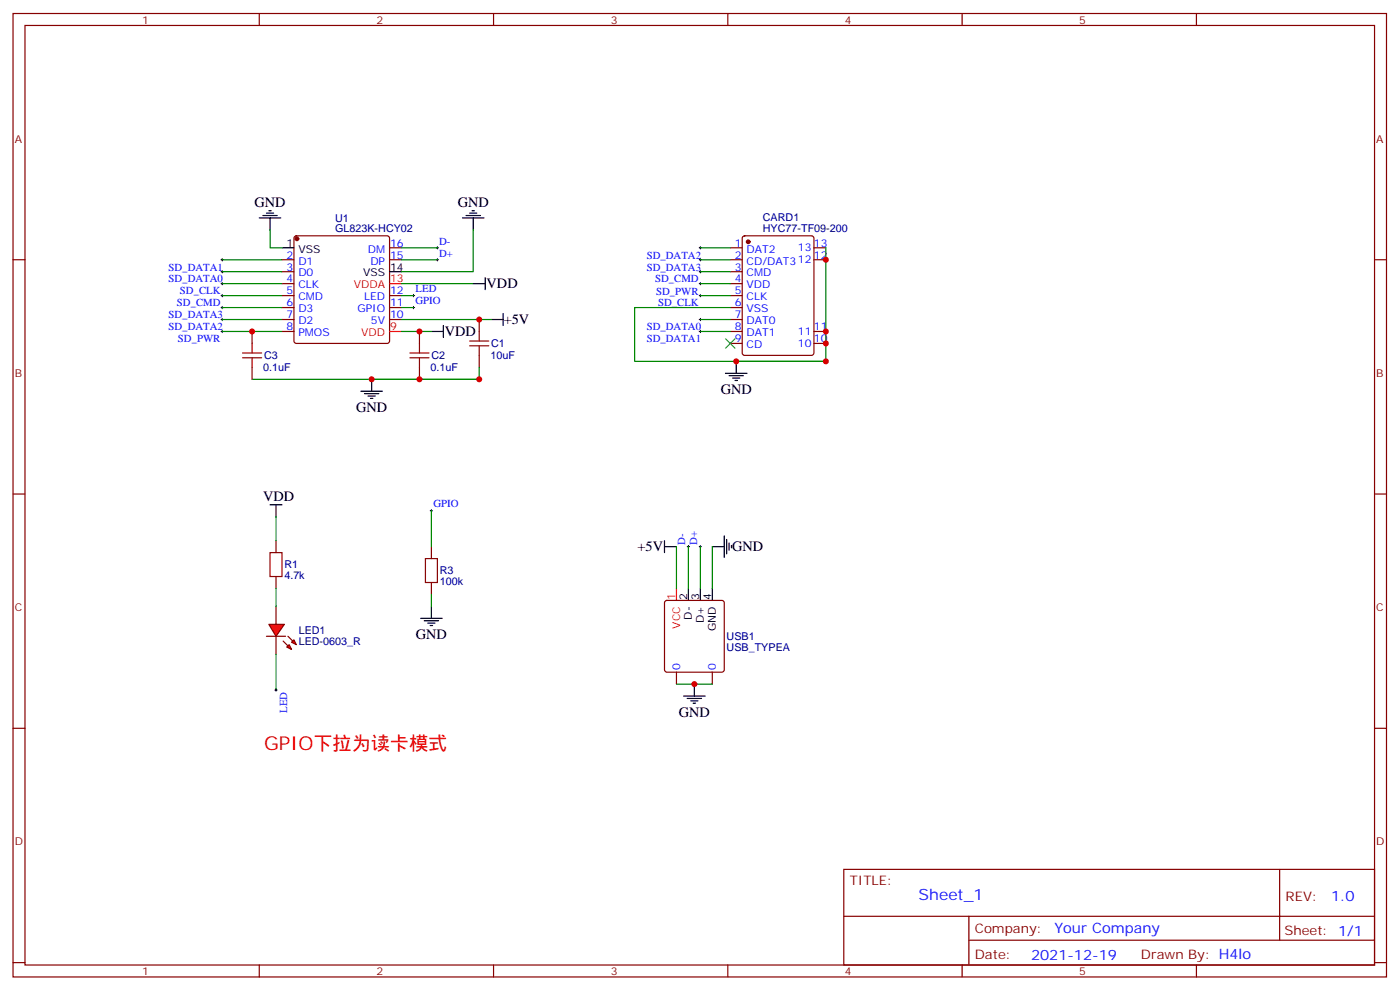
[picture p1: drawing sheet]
<svg xmlns="http://www.w3.org/2000/svg" width="413mm" height="292mm" viewBox="0 0 413 292" stroke-linecap="round" stroke-linejoin="round" font-family="sans-serif">
<g fill="none" stroke="#870000" stroke-width=".35">
<path d="M3.8 4h405.4v284.3h-405.4zM7.4 7.5h398.3v277.3h-398.3zM76.5 4v3.5M145.7 4v3.5M214.8 4v3.5M284 4v3.5M353.1 4v3.5M3.8 76.7h3.6M83.2 76.7h3.5M87 69.8l.5-.2h26.8l.5 .2 .2 .5v30.3l-.3 .5-.4 .3h-26.8l-.5-.3-.3-.5v-30.3zM115 76.7h3.5M115 73.1h3.5"/>
<path d="M215.5 76.7h3.5M215.5 73.1h3.5M219.3 69.8l.4-.2h19.8l.7 .4v34.2l-.5 .6-20 .1-.6-.5-.1-34.1zM240.2 76.7h3.5M240.2 73.1h3.5M405.7 76.7h3.5M83.2 80.2h3.5M83.2 83.7h3.5M83.2 87.2h3.5M83.2 90.8h3.5M83.2 94.3h3.5M83.2 97.8h3.5"/>
<path d="M115 87.2h3.5M115 90.8h3.5M115 94.3h3.5M141.4 94.3v3.5M215.5 80.2h3.5M215.5 83.7h3.5M215.5 87.2h3.5M215.5 90.8h3.5M215.5 94.3h3.5M215.5 97.8h3.5M240.2 97.8h3.5M141.4 104.9v3.5"/>
<path d="M215.5 101.4h3.5M240.2 101.4h3.5M3.8 145.8h3.6M405.7 145.8h3.5M196.3 177.4l.5-.2h16.2l.5 .2 .2 .5v19.8l-.2 .5-.5 .2h-16.2l-.5-.3-.2-.4v-19.8zM199.6 198.4v3.5M210.2 198.4v3.5M3.8 214.9h3.6M405.7 214.9h3.5M249 256.6h156.7v28.2h-156.7zM377.7 256.6v20.9M249.1 270.4h156.4"/>
<path d="M285.9 277.5h119.6M285.9 270.4v14.1M3.8 284.1h3.6M76.5 284.8v3.5M145.7 284.8v3.5M214.8 284.8v3.5M284 284.8v3.5M353.1 284.8v3.5M405.7 284.1h3.5"/>
</g>
<g fill="#870000" stroke="#870000" stroke-width=".35">
<circle cx="87.6" cy="70.5" r=".53"/>
<circle cx="220.8" cy="71.4" r=".53"/>
</g>
<g fill="none" stroke="#000" stroke-width=".35">
<path d="M76.5 64.3h6.4M77.6 63.6h4.2M78.6 62.9h2.2M79.3 62.2h.7M79.7 64.3v3.5M83.2 73.1h3.5M136.5 64.3h6.3M137.5 63.6h4.3M138.6 62.9h2.1M139.3 62.2h.7M139.7 64.3v3.5M115 80.2h3.5"/>
<path d="M145 94.3h3.5M148.5 92.5v3.6M106.5 115.5h6.4M107.6 116.2h4.2M108.6 116.9h2.1M109.3 117.6h.7M109.7 111.9v3.6M214.1 110.2h6.4M215.2 110.9h4.2M216.2 111.6h2.1M216.9 112.3h.7M217.3 106.6v3.6"/>
<path d="M196.1 159.6v3.5M213.7 158.2v6.3M214.5 159.2v4.2M196.1 161.3h3.5M203.2 173.7v3.5M206.7 173.7v3.5M210.2 173.7v3.5M210.2 161.3h3.5M215.2 160.3v2.1M215.9 161v.7M201.8 205.4h6.3M202.8 206.1h4.2"/>
<path d="M203.9 206.8h2.1M204.6 207.5h.7M204.9 201.9v3.5"/>
</g>
<path d="M115 97.8h3.5M115 83.7h3.5M199.6 173.7v3.5" fill="none" stroke="#f00" stroke-width=".35"/>
<g fill="none" stroke="#008700" stroke-width=".35">
<path d="M65.6 76.7h17.6M79.7 67.8v5.3h3.5M118.5 76.7h10.6M118.5 73.1h10.6M139.7 67.8v12.4h-21.2M243.7 73.1v33.5h-26.4M65.6 83.7h17.6M65.6 87.2h17.6M65.6 80.2h17.6M65.6 90.8h17.6M65.6 94.3h17.6M118.5 94.3h26.5"/>
<path d="M199.6 161.3v12.4M203.2 161.3v12.4M206.7 161.3v12.4M210.2 161.3v12.4M199.6 201.9h10.6"/>
</g>
<g fill="none" stroke="#000" stroke-width=".3">
<path d="M65.2 76.7h.7M65.6 76.3v.7M65.6 79.8v.7M128.7 76.7h.7M128.7 73.1h.7M129.1 72.8v.7M129.1 76.3v.7M65.2 83.7h.7M65.2 87.2h.7M65.2 80.2h.7M65.2 90.8h.7M65.2 94.3h.7"/>
<path d="M65.6 83.4v.7M65.6 86.9v.7M65.6 90.4v.7M65.6 93.9v.8M202.8 161.3h.7M203.2 161v.7M206.3 161.3h.7M206.7 161v.7"/>
</g>
<path d="M141.4 97.8v2.8M138.6 102.1h5.7M138.6 100.6h5.7M141.4 102.1v2.8" fill="none" stroke="#a10000" stroke-width=".35"/>
<g fill="#f00" stroke="#870000" stroke-width=".35">
<path d="M79.3 184.3h4.6l-2.4 3.5z"/>
<path d="M78.6 187.8h5.7z"/>
</g>
<g fill="#870000" stroke="#870000" stroke-width=".35">
<path d="M85 187.8l1.4 1.4z"/>
<path d="M83.6 189.2l1.4 1.4z"/>
</g>
<g fill="#f00" stroke="#870000" stroke-width=".35">
<path d="M86 189.5l.7-.7 .8 1.5z"/>
<path d="M84.6 191l.7-.7 .7 1.4z"/>
</g>
<path d="M74.4 97.8v3.6M123.8 97.8v3.6M74.4 108.4v3.5M123.8 108.4v3.5M81.5 159.6v3.5M81.5 170.1v3.6M81.5 179v5.3M127.3 161.3v3.6M127.3 171.9v3.5M81.5 187.8v5.3" fill="none" stroke="#870000" stroke-width=".35"/>
<path d="M71.6 105.6h5.6M71.6 104.2h5.6M74.4 101.4v2.8M74.4 105.6v2.8M121 105.6h5.6M121 104.2h5.6M123.8 101.4v2.8M123.8 105.6v2.8M79.7 163.1h3.5v7h-3.5zM125.6 164.9h3.5v7h-3.5z" fill="none" stroke="#a10000" stroke-width=".35"/>
<g fill="none" stroke="#008700" stroke-width=".35">
<path d="M206.7 73.1h8.8M206.7 76.7h8.8M65.6 97.8h17.6M118.5 97.8h8.8M118.5 83.7h21.2M118.5 87.2h3.5M118.5 90.8h3.5M206.7 97.8h8.8M206.7 83.7h8.8M206.7 87.2h8.8M206.7 94.3h8.8M206.7 80.2h8.8"/>
<path d="M215.5 90.8h-28.2v15.8h56.4M74.4 111.9h67M141.4 108.4v3.5h-31.7M81.5 152.5v7.1M127.3 150.7v10.6M81.5 173.7v5.3M127.3 175.4v3.6M81.5 193.1v10.6"/>
</g>
<path d="M127.3 97.8h3.5M130.8 96.1v3.5M139.7 83.7h3.5M143.2 82v3.5M79.7 149h3.5M81.5 149v3.5M127.3 179v3.5M124.1 182.5h6.4M125.2 183.2h4.2M126.3 183.9h2.1M127 184.6h.7" fill="none" stroke="#000" stroke-width=".35"/>
<g fill="none" stroke="#000" stroke-width=".3">
<path d="M206.3 73.1h.7M206.3 76.7h.7M206.7 72.8v.7M206.7 76.3v.7M206.7 79.8v.7M65.2 97.8h.7M65.6 97.5v.7M121.7 87.2h.7M121.7 90.8h.7M122 86.9v.7M122 90.4v.7M206.3 97.8h.7"/>
<path d="M206.3 83.7h.7M206.3 87.2h.7M206.3 94.3h.7M206.3 80.2h.7M206.7 83.4v.7M206.7 86.9v.7M206.7 93.9v.8M206.7 97.5v.7M127 150.7h.7M127.3 150.4v.7M81.1 203.7h.7M81.5 203.3v.7"/>
</g>
<path d="M214.1 99.9l2.8 2.9M216.9 99.9l-2.8 2.9" fill="none" stroke="#3c3" stroke-width=".35"/>
<g fill="#c00">
<circle cx="243.7" cy="101.4" r=".88"/>
<circle cx="243.7" cy="97.8" r=".88"/>
<circle cx="243.7" cy="76.7" r=".88"/>
<circle cx="141.4" cy="94.3" r=".88"/>
<circle cx="141.4" cy="111.9" r=".88"/>
<circle cx="123.8" cy="97.8" r=".88"/>
<circle cx="74.4" cy="97.8" r=".88"/>
<circle cx="204.9" cy="201.9" r=".88"/>
<circle cx="243.7" cy="106.6" r=".88"/>
<circle cx="217.3" cy="106.6" r=".88"/>
<circle cx="123.8" cy="111.9" r=".88"/>
<circle cx="109.7" cy="111.9" r=".88"/>
</g>
<text font-size="5.6" fill="#f00" x="77.9" y="221.3">GPIO下拉为读卡模式</text>
<text font-size="4.6" fill="#00f" x="271.1" y="265.6">Sheet_1</text>
<g font-size="4.2">
<text x="75.1" y="61.1">GND</text>
<text x="135.1" y="61">GND</text>
<text x="143.6" y="85.1">VDD</text>
<text x="148.7" y="95.7">+5V</text>
<text x="131.3" y="99.2">VDD</text>
<text x="212.7" y="116.2">GND</text>
<text x="105.1" y="121.6">GND</text>
<text x="77.6" y="147.9">VDD</text>
<text x="188.2" y="162.7">+5V</text>
<text x="216" y="162.7">GND</text>
<text x="122.7" y="188.6">GND</text>
<text x="200.3" y="211.5">GND</text>
</g>
<g font-size="4.2" fill="#00f">
<text x="392.8" y="265.8">1.0</text>
<text x="311.2" y="275.4">Your Company</text>
<text x="304.3" y="283.2">2021-12-19</text>
</g>
<g font-size="3.9" fill="#800">
<text x="250.8" y="261.2">TITLE:</text>
<text x="379.4" y="265.8">REV:</text>
<text x="287.7" y="275.4">Company:</text>
<text x="379.1" y="276">Sheet: 1/1</text>
<text x="287.7" y="283">Date:</text>
<text x="336.7" y="283.1">Drawn By: H4lo</text>
</g>
<g font-size="3.2" fill="#800">
<text x="41.9" y="7">1</text>
<text x="111.1" y="7">2</text>
<text x="180.2" y="7">3</text>
<text x="249.4" y="7">4</text>
<text x="318.5" y="7">5</text>
<text x="4.4" y="42.1">A</text>
<text x="406.2" y="42.1">A</text>
<text x="4.4" y="111.2">B</text>
<text x="406.2" y="111.2">B</text>
<text x="4.4" y="180.4">C</text>
<text x="406.2" y="180.4">C</text>
<text x="4.4" y="249.5">D</text>
<text x="406.2" y="249.5">D</text>
<text x="41.9" y="287.8">1</text>
<text x="111.1" y="287.8">2</text>
<text x="180.2" y="287.8">3</text>
<text x="249.4" y="287.8">4</text>
<text x="318.5" y="287.8">5</text>
</g>
<g font-size="3.2" fill="#000080">
<text x="98.9" y="65.5">U1</text>
<text x="225.1" y="65.3">CARD1</text>
<text x="98.9" y="68.4">GL823K-HCY02</text>
<text x="225.1" y="68.5">HYC77-TF09-200</text>
<text x="77.9" y="106">C3</text>
<text x="127.3" y="106">C2</text>
<text x="144.7" y="106">10uF</text>
<text x="145" y="102.5">C1</text>
<text x="77.7" y="109.5">0.1uF</text>
<text x="127.1" y="109.5">0.1uF</text>
<text x="83.9" y="167.7">R1</text>
<text x="83.9" y="171">4.7k</text>
<text x="129.8" y="172.7">100k</text>
<text x="129.8" y="169.5">R3</text>
<text x="88.2" y="190.3">LED-0603_R</text>
<text x="88.2" y="187.1">LED1</text>
<text x="214.5" y="188.9">USB1</text>
<text x="214.5" y="192.1">USB_TYPEA</text>
</g>
<g font-size="3.2">
<text x="84.6" y="72.8">1</text>
<text x="88.1" y="74.5">VSS</text>
<text x="107.2" y="81.6">VSS</text>
<text x="115.1" y="79.8">14</text>
<text x="202.8" y="177.2" transform="rotate(-90 202.8 177.2)">2</text>
<text x="206.3" y="177.2" transform="rotate(-90 206.3 177.2)">3</text>
<text x="209.9" y="177.2" transform="rotate(-90 209.9 177.2)">4</text>
<text x="204.2" y="182.9" transform="rotate(-90 204.2 182.9)">D-</text>
<text x="207.8" y="184" transform="rotate(-90 207.8 184)">D+</text>
<text x="211.3" y="186.2" transform="rotate(-90 211.3 186.2)">GND</text>
</g>
<g font-size="3.2" fill="#00f">
<text x="84.6" y="76.3">2</text>
<text x="108.5" y="74.5">DM</text>
<text x="115.1" y="76.3">15</text>
<text x="115.1" y="72.8">16</text>
<text x="129.6" y="72.2">D-</text>
<text x="129.6" y="75.7">D+</text>
<text x="190.9" y="76.3">SD_DATA2</text>
<text x="216.8" y="72.8">1</text>
<text x="216.8" y="76.3">2</text>
<text x="220.3" y="74.5">DAT2</text>
<text x="235.5" y="74.2">13</text>
<text x="240.2" y="76.3">12</text>
<text x="240.2" y="72.8">13</text>
<text x="49.7" y="83.4">SD_DATA0</text>
<text x="49.7" y="79.8">SD_DATA1</text>
<text x="84.6" y="79.8">3</text>
<text x="84.6" y="83.4">4</text>
<text x="88.1" y="78.1">D1</text>
<text x="88.1" y="81.6">D0</text>
<text x="109.3" y="78.1">DP</text>
<text x="190.9" y="79.8">SD_DATA3</text>
<text x="193.3" y="83.4">SD_CMD</text>
<text x="216.8" y="79.8">3</text>
<text x="216.8" y="83.4">4</text>
<text x="220.3" y="78.1">CD/DAT312</text>
<text x="220.3" y="81.6">CMD</text>
<text x="53.1" y="86.9">SD_CLK</text>
<text x="84.6" y="86.9">5</text>
<text x="88.1" y="85.1">CLK</text>
<text x="88.1" y="88.7">CMD</text>
<text x="107.4" y="88.7">LED</text>
<text x="115.1" y="86.9">12</text>
<text x="122.6" y="86.2">LED</text>
<text x="122.6" y="89.7">GPIO</text>
<text x="193.6" y="87">SD_PWR</text>
<text x="216.8" y="86.9">5</text>
<text x="220.3" y="85.1">VDD</text>
<text x="220.3" y="88.7">CLK</text>
<text x="49.7" y="93.9">SD_DATA3</text>
<text x="52.2" y="90.4">SD_CMD</text>
<text x="84.6" y="90.4">6</text>
<text x="84.6" y="93.9">7</text>
<text x="88.1" y="92.2">D3</text>
<text x="88.1" y="95.7">D2</text>
<text x="105.5" y="92.2">GPIO</text>
<text x="109.5" y="95.7">5V</text>
<text x="115.1" y="93.9">10</text>
<text x="115.1" y="90.4">11</text>
<text x="194.2" y="90.4">SD_CLK</text>
<text x="216.8" y="90.4">6</text>
<text x="216.8" y="93.9">7</text>
<text x="220.3" y="92.2">VSS</text>
<text x="220.3" y="95.7">DAT0</text>
<text x="49.7" y="97.5">SD_DATA2</text>
<text x="52.5" y="101.1">SD_PWR</text>
<text x="84.6" y="97.5">8</text>
<text x="88.1" y="99.2">PMOS</text>
<text x="190.9" y="97.5">SD_DATA0</text>
<text x="190.9" y="101">SD_DATA1</text>
<text x="216.8" y="97.5">8</text>
<text x="216.8" y="101">9</text>
<text x="220.3" y="99.2">DAT1</text>
<text x="235.5" y="98.9">11</text>
<text x="240.2" y="101">10</text>
<text x="240.2" y="97.5">11</text>
<text x="220.3" y="102.8">CD</text>
<text x="235.5" y="102.4">10</text>
<text x="127.9" y="149.7">GPIO</text>
<text x="202.2" y="160.8" transform="rotate(-90 202.2 160.8)">D-</text>
<text x="205.7" y="160.8" transform="rotate(-90 205.7 160.8)">D+</text>
<text x="200.7" y="197.7" transform="rotate(-90 200.7 197.7)">0</text>
<text x="211.3" y="197.7" transform="rotate(-90 211.3 197.7)">0</text>
<text x="84.7" y="210.4" transform="rotate(-90 84.7 210.4)">LED</text>
</g>
<g font-size="3.2" fill="#f00">
<text x="115.1" y="83.4">13</text>
<text x="104.4" y="85.1">VDDA</text>
<text x="106.6" y="99.2">VDD</text>
<text x="115.1" y="97.5">9</text>
<text x="199.3" y="177.2" transform="rotate(-90 199.3 177.2)">1</text>
<text x="200.7" y="185.6" transform="rotate(-90 200.7 185.6)">VCC</text>
</g>
</svg>
